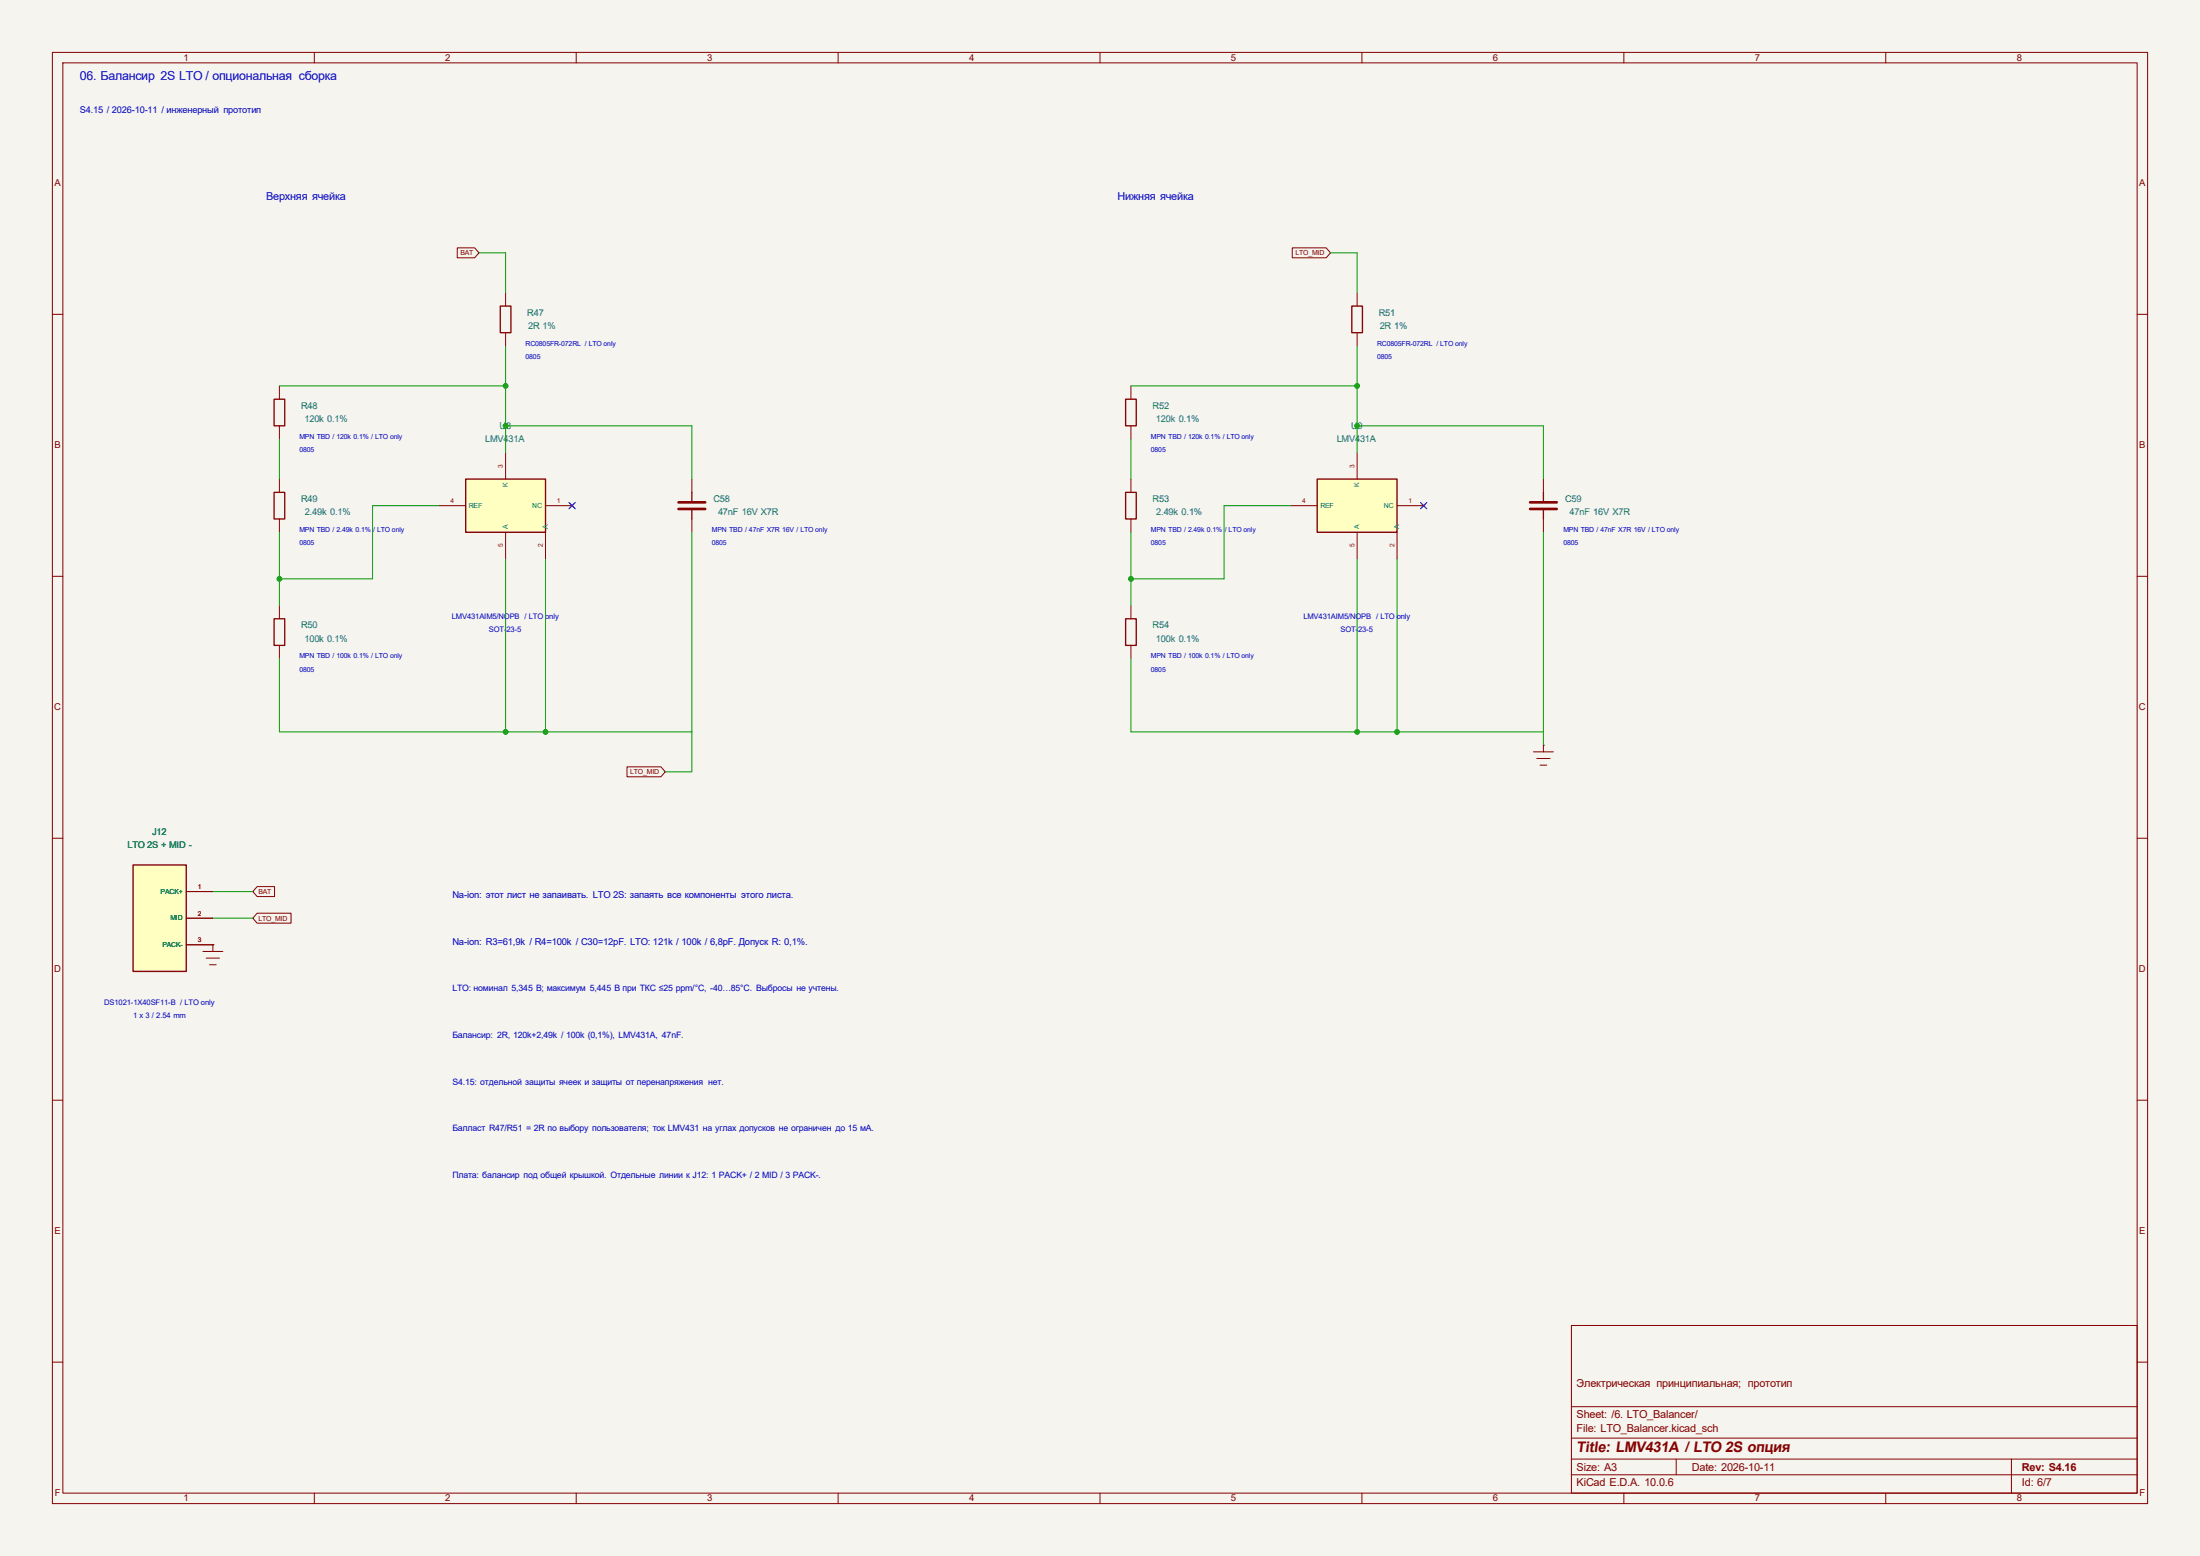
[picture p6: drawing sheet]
<svg xmlns="http://www.w3.org/2000/svg" width="420mm" height="297mm" viewBox="0 0 420 297" stroke-linecap="round" stroke-linejoin="round" font-family="sans-serif">
<path d="M0 0h420v297h-420z" fill="#f5f4ef" stroke="#f5f4ef" stroke-width=".19"/>
<g fill="none" stroke="#840000" stroke-width=".19">
<path d="M10 10h400v277h-400zM12 12h396v273h-396zM60 10v2M110 10v2M160 10v2M210 10v2M260 10v2M310 10v2M360 10v2M259.1 55.9v2.5M10 60h2M53.3 73.7v2.5"/>
<path d="M215.9 73.7v2.5M259.1 63.5v2.5M408 60h2M53.3 81.3v2.5M53.3 91.4v2.6M53.3 99.1v2.5M132.1 91.4v2.6M132.1 99.1v2.5M215.9 81.3v2.5M294.6 91.4v2.6M294.6 99.1v2.5M10 110h2"/>
<path d="M53.3 115.6v2.5M215.9 115.6v2.5M408 110h2M53.3 123.2v2.5M215.9 123.2v2.5M10 160h2M408 160h2M10 210h2M408 210h2M300 253h108v32h-108zM10 260h2M300 278.5h108"/>
<path d="M300 274.5h108M300 268.5h108M320 278.5v3M384 278.5v6.5M408 260h2M60 285v2M110 285v2M160 285v2M210 285v2M260 285v2M300 281.5h108M310 285v2"/>
<path d="M360 285v2"/>
</g>
<path d="M258.1 58.4h2v5.1h-2zM52.3 76.2h2.1v5.1h-2.1zM214.9 76.2h2v5.1h-2zM52.3 94h2.1v5.1h-2.1zM132.1 94v1.9M132.1 97.2v1.9M294.6 94v1.9M294.6 97.2v1.9M52.3 118.1h2.1v5.1h-2.1zM214.9 118.1h2v5.1h-2z" fill="none" stroke="#840000" stroke-width=".25"/>
<path d="M129.5 95.9h5.1M129.5 97.2h5.1M292.1 95.9h5.1M292.1 97.2h5.1" fill="none" stroke="#840000" stroke-width=".51"/>
<path d="M25.4 165.1h10.2v20.3h-10.2z" fill="#ffffc2"/>
<path d="M95.5 58.4h2v5.1h-2zM25.4 165.1h10.2v20.3h-10.2z" fill="none" stroke="#840000" stroke-width=".25"/>
<path d="M96.5 55.9v2.5M96.5 63.5v2.5M35.6 170.2h5M35.6 175.3h5M35.6 180.3h5" fill="none" stroke="#840000" stroke-width=".19"/>
<path d="M251.5 91.4h15.2v10.2h-15.2z" fill="#ffffc2"/>
<path d="M214.9 94h2v5.1h-2zM251.5 91.4h15.2v10.2h-15.2z" fill="none" stroke="#840000" stroke-width=".25"/>
<g fill="none" stroke="#840000" stroke-width=".19">
<path d="M215.9 91.4v2.6M215.9 99.1v2.5M246.4 96.5h5.1M259.1 86.4v5M266.7 96.5h5.1M271.4 96.1l.8 .8M272.2 96.1l-.8 .8M259.1 101.6v5.1M266.7 101.6v5.1M38.7 181.6h3.8M39.4 182.9h2.5M40 184.2h1.3"/>
<path d="M40.6 180.3h.1M40.6 180.3v1.3"/>
</g>
<path d="M88.9 91.4h15.2v10.2h-15.2z" fill="#ffffc2"/>
<path d="M88.9 91.4h15.2v10.2h-15.2z" fill="none" stroke="#840000" stroke-width=".25"/>
<g fill="none" stroke="#840000" stroke-width=".19">
<path d="M87.3 47.3h3.3l.8 1-.8 .9h-3.3zM246.7 47.3h6.5l.8 1-.8 .9h-6.5zM83.8 96.5h5.1M96.5 86.4v5M104.1 96.5h5.1M108.8 96.1l.8 .8M109.6 96.1l-.8 .8M96.5 101.6v5.1M104.1 101.6v5.1M119.7 146.4h6.5l.8 .9-.8 1h-6.5zM292.7 143.5h3.8M293.4 144.8h2.5"/>
<path d="M294 146.1h1.3M294.6 142.2h.1M294.6 142.2v1.3M35.6 170.2h5M35.6 175.3h5M49.1 169.2h3.3v1.9h-3.3l-.8-.9zM49.1 174.3h6.5v1.9h-6.5l-.8-.9zM35.6 180.3h5M40.6 180.3h.1"/>
</g>
<g fill="none" stroke="#009600" stroke-width=".19">
<path d="M91.4 48.3h5.1v7.6M254 48.3h5.1v7.6M53.3 73.7h43.2M96.5 66v20.4M215.9 73.7h43.2M259.1 66v20.4M53.3 83.8v7.6M83.8 96.5h-12.7v14h-17.8M96.5 81.3h35.6v10.1M215.9 83.8v7.6M246.4 96.5h-12.7v14h-17.8M259.1 81.3h35.5v10.1"/>
<path d="M53.3 101.6v14M96.5 106.7v33M104.1 106.7v33M132.1 101.6v45.7h-5.1M215.9 101.6v14M259.1 106.7v33M266.7 106.7v33M294.6 101.6v40.6M53.3 125.7v14h78.8M215.9 125.7v14h78.7M40.6 170.2h7.7M40.6 175.3h7.7"/>
</g>
<path d="M108.6 95.9l1.2 1.2M109.8 95.9l-1.2 1.2M271.2 95.9l1.2 1.2M272.4 95.9l-1.2 1.2" fill="none" stroke="#000084" stroke-width=".19"/>
<g fill="#009600" stroke="#009600" stroke-width=".19">
<circle cx="259.1" cy="139.7" r=".46"/>
<circle cx="259.1" cy="81.3" r=".46"/>
<circle cx="259.1" cy="73.7" r=".46"/>
<circle cx="266.7" cy="139.7" r=".46"/>
<circle cx="96.5" cy="73.7" r=".46"/>
<circle cx="96.5" cy="81.3" r=".46"/>
<circle cx="53.3" cy="110.5" r=".46"/>
<circle cx="104.1" cy="139.7" r=".46"/>
<circle cx="96.5" cy="139.7" r=".46"/>
<circle cx="215.9" cy="110.5" r=".46"/>
</g>
<text font-size="2.8" fill="#840000" x="301" y="277.2">Title: LMV431A / LTO 2S опция</text>
<text font-size="2.4" fill="#0000c2" x="15.2" y="15.4">06. Балансир 2S LTO / опциональная сборка</text>
<g font-size="2.1" fill="#0000c2">
<text x="50.8" y="38.2">Верхняя ячейка</text>
<text x="213.4" y="38.2">Нижняя ячейка</text>
</g>
<g font-size="2.1" fill="#840000">
<text x="301" y="264.7">Электрическая принципиальная; прототип</text>
<text x="301" y="273.4">File: LTO_Balancer.kicad_sch</text>
<text x="301" y="270.7">Sheet: /6. LTO_Balancer/</text>
<text x="301" y="280.8">Size: A3</text>
<text x="323" y="280.8">Date: 2026-10-11</text>
<text x="386" y="280.8">Rev: S4.16</text>
<text x="301" y="283.6">KiCad E.D.A. 10.0.6</text>
<text x="386" y="283.6">Id: 6/7</text>
</g>
<g font-size="1.8" fill="#840000">
<text x="35" y="11.6">1</text>
<text x="85" y="11.6">2</text>
<text x="135" y="11.6">3</text>
<text x="185" y="11.6">4</text>
<text x="235" y="11.6">5</text>
<text x="285" y="11.6">6</text>
<text x="335" y="11.6">7</text>
<text x="385" y="11.6">8</text>
<text x="10.4" y="35.6">A</text>
<text x="408.4" y="35.6">A</text>
<text x="10.4" y="85.6">B</text>
<text x="408.4" y="85.6">B</text>
<text x="10.3" y="135.6">C</text>
<text x="408.3" y="135.6">C</text>
<text x="10.3" y="185.6">D</text>
<text x="408.3" y="185.6">D</text>
<text x="10.4" y="235.6">E</text>
<text x="408.4" y="235.6">E</text>
<text x="10.4" y="285.6">F</text>
<text x="35" y="286.6">1</text>
<text x="85" y="286.6">2</text>
<text x="135" y="286.6">3</text>
<text x="185" y="286.6">4</text>
<text x="235" y="286.6">5</text>
<text x="285" y="286.6">6</text>
<text x="335" y="286.6">7</text>
<text x="385" y="286.6">8</text>
<text x="408.4" y="285.6">F</text>
</g>
<g font-size="1.8" fill="#0000c2">
<text x="15.2" y="21.6">S4.15 / 2026-10-11 / инженерный прототип</text>
<text x="86.4" y="171.5">Na-ion: этот лист не запаивать. LTO 2S: запаять все компоненты этого листа.</text>
<text x="86.4" y="180.4">Na-ion: R3=61,9k / R4=100k / C30=12pF. LTO: 121k / 100k / 6,8pF. Допуск R: 0,1%.</text>
</g>
<g font-size="1.8" fill="#006464">
<text x="100.7" y="60.3">R47</text>
<text x="100.8" y="62.8">2R 1%</text>
<text x="263.2" y="60.3">R51</text>
<text x="263.4" y="62.8">2R 1%</text>
<text x="57.5" y="78">R48</text>
<text x="58.1" y="80.6">120k 0.1%</text>
<text x="95.4" y="81.8">U8</text>
<text x="220" y="78">R52</text>
<text x="220.7" y="80.6">120k 0.1%</text>
<text x="257.9" y="81.8">U9</text>
<text x="92.6" y="84.4">LMV431A</text>
<text x="255.2" y="84.4">LMV431A</text>
<text x="57.5" y="95.8">R49</text>
<text x="136.2" y="95.8">C58</text>
<text x="220" y="95.8">R53</text>
<text x="298.8" y="95.8">C59</text>
<text x="58.2" y="98.4">2.49k 0.1%</text>
<text x="137.1" y="98.4">47nF 16V X7R</text>
<text x="220.7" y="98.4">2.49k 0.1%</text>
<text x="299.6" y="98.4">47nF 16V X7R</text>
<text x="57.5" y="119.9">R50</text>
<text x="220" y="119.9">R54</text>
<text x="58.1" y="122.5">100k 0.1%</text>
<text x="220.7" y="122.5">100k 0.1%</text>
<text x="24.3" y="161.9">LTO 2S + MID --</text>
<text x="24.3" y="161.9">LTO 2S + MID</text>
<text x="29" y="159.3">J12</text>
</g>
<g font-size="1.7" fill="#0000c2">
<text x="86.4" y="189.2">LTO: номинал 5,345 В; максимум 5,445 В при ТКС ≤25 ppm/°C, -40…85°C. Выбросы не учтены.</text>
<text x="86.4" y="198.1">Балансир: 2R, 120k+2,49k / 100k (0,1%), LMV431A, 47nF.</text>
<text x="86.4" y="207">S4.15: отдельной защиты ячеек и защиты от перенапряжения нет.</text>
<text x="86.4" y="215.9">Балласт R47/R51 = 2R по выбору пользователя; ток LMV431 на углах допусков не ограничен до 15 мА.</text>
<text x="86.4" y="224.8">Плата: балансир под общей крышкой. Отдельные линии к J12: 1 PACK+ / 2 MID / 3 PACK-.</text>
</g>
<g font-size="1.5" fill="#0000c2">
<text x="86.3" y="118.1">LMV431AIM5/NOPB / LTO only</text>
<text x="248.8" y="118.1">LMV431AIM5/NOPB / LTO only</text>
<text x="93.3" y="120.6">SOT-23-5</text>
<text x="255.9" y="120.6">SOT-23-5</text>
<text x="19.9" y="191.7">DS1021-1X40SF11-B / LTO only</text>
<text x="25.4" y="194.3">1 x 3 / 2.54 mm</text>
</g>
<g font-size="1.3" fill="#840000">
<text x="87.9" y="48.7">BAT</text>
<text x="247.3" y="48.7">LTO_MID</text>
<text x="120.3" y="147.8">LTO_MID</text>
<text x="49.3" y="170.7">BAT</text>
<text x="49.3" y="175.7">LTO_MID</text>
</g>
<g font-size="1.3" fill="#0000c2">
<text x="100.3" y="66">RC0805FR-072RL / LTO only</text>
<text x="262.9" y="66">RC0805FR-072RL / LTO only</text>
<text x="100.3" y="68.5">0805</text>
<text x="262.9" y="68.5">0805</text>
<text x="57.1" y="83.8">MPN TBD / 120k 0.1% / LTO only</text>
<text x="219.7" y="83.8">MPN TBD / 120k 0.1% / LTO only</text>
<text x="57.1" y="86.3">0805</text>
<text x="219.7" y="86.3">0805</text>
<text x="57.1" y="101.6">MPN TBD / 2.49k 0.1%</text>
<text x="71.3" y="101.6">/ LTO only</text>
<text x="135.9" y="101.6">MPN TBD / 47nF X7R 16V / LTO only</text>
<text x="219.7" y="101.6">MPN TBD / 2.49k 0.1%</text>
<text x="233.8" y="101.6">/ LTO only</text>
<text x="298.4" y="101.6">MPN TBD / 47nF X7R 16V / LTO only</text>
<text x="57.1" y="104.1">0805</text>
<text x="135.9" y="104.1">0805</text>
<text x="219.7" y="104.1">0805</text>
<text x="298.4" y="104.1">0805</text>
<text x="57.1" y="125.7">MPN TBD / 100k 0.1% / LTO only</text>
<text x="219.7" y="125.7">MPN TBD / 100k 0.1% / LTO only</text>
<text x="57.1" y="128.2">0805</text>
<text x="219.7" y="128.2">0805</text>
</g>
<g font-size="1.3" fill="#a90000">
<text x="96" y="89.3" transform="rotate(-90 96 89.3)">3</text>
<text x="258.6" y="89.3" transform="rotate(-90 258.6 89.3)">3</text>
<text x="86" y="96">4</text>
<text x="106.3" y="96">1</text>
<text x="248.6" y="96">4</text>
<text x="268.9" y="96">1</text>
<text x="96" y="104.5" transform="rotate(-90 96 104.5)">5</text>
<text x="103.6" y="104.5" transform="rotate(-90 103.6 104.5)">2</text>
<text x="258.6" y="104.5" transform="rotate(-90 258.6 104.5)">5</text>
<text x="266.2" y="104.5" transform="rotate(-90 266.2 104.5)">2</text>
<text x="37.7" y="169.7">1</text>
<text x="37.7" y="174.8">2</text>
<text x="37.7" y="179.8">3</text>
</g>
<g font-size="1.3" fill="#006464">
<text x="96.9" y="92.9" transform="rotate(-90 96.9 92.9)">K</text>
<text x="259.5" y="92.9" transform="rotate(-90 259.5 92.9)">K</text>
<text x="89.5" y="96.9">REF</text>
<text x="96.9" y="101" transform="rotate(-90 96.9 101)">A</text>
<text x="101.6" y="96.9">NC</text>
<text x="104.6" y="101" transform="rotate(-90 104.6 101)">A</text>
<text x="252.1" y="96.9">REF</text>
<text x="259.5" y="101" transform="rotate(-90 259.5 101)">A</text>
<text x="264.2" y="96.9">NC</text>
<text x="267.1" y="101" transform="rotate(-90 267.1 101)">A</text>
<text x="30.7" y="170.6">PACK+</text>
<text x="32.5" y="175.7">MID</text>
<text x="31" y="180.8">PACK-</text>
</g>
</svg>
